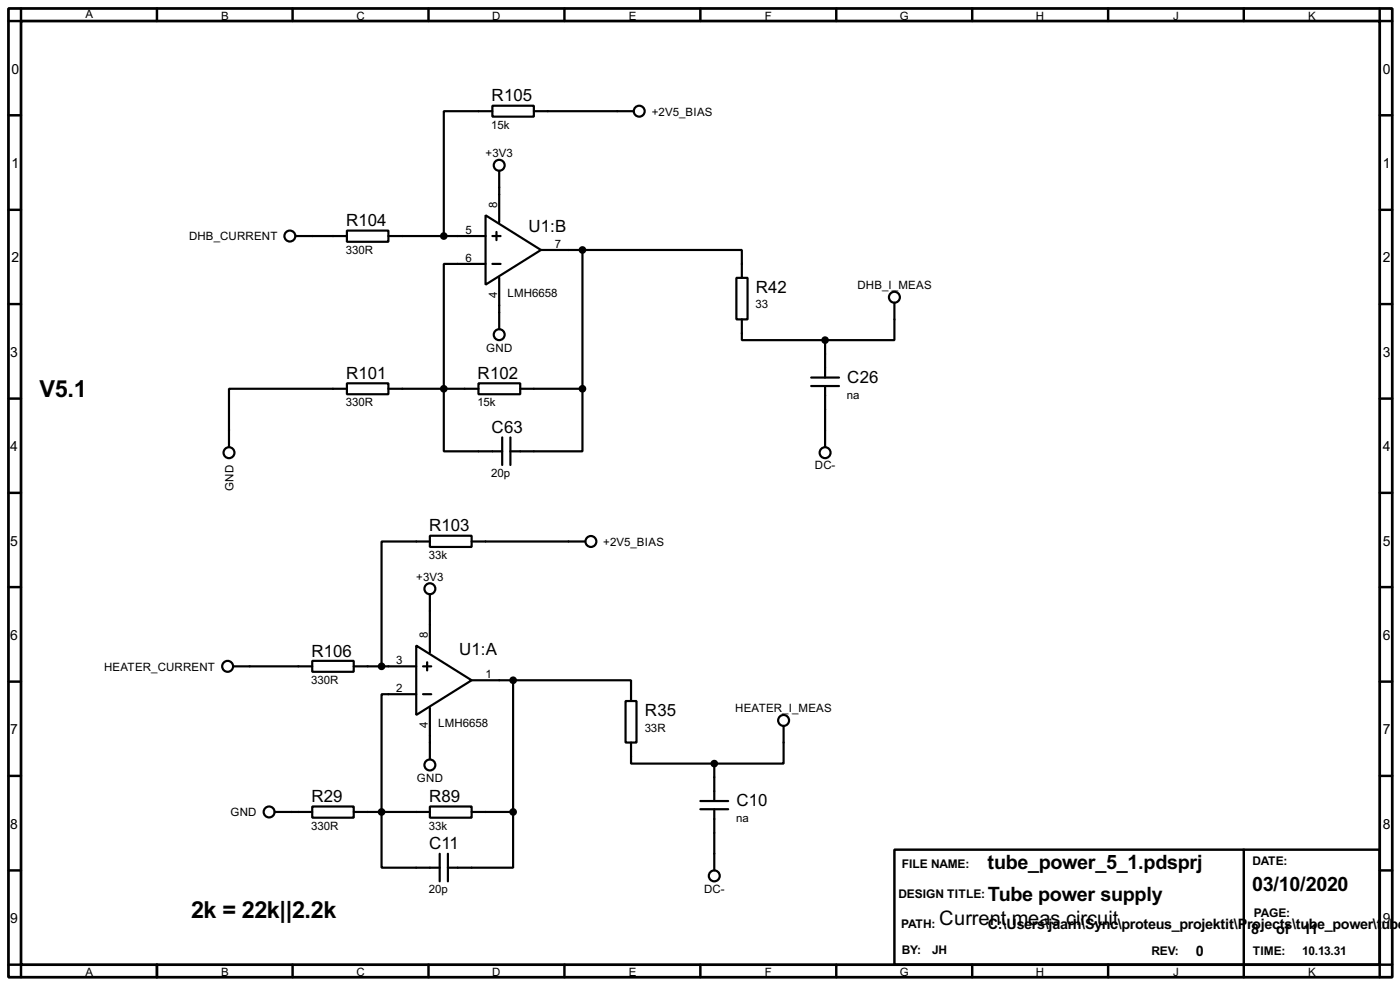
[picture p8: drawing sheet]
<svg xmlns="http://www.w3.org/2000/svg" width="256mm" height="180mm" viewBox="0 0 256 180" stroke-linecap="round" stroke-linejoin="round" font-family="sans-serif">
<path d="M1.6 1.6h253.5v177.3h-253.5zM3.9 3.9h248.9v172.7h-248.9z" fill="none" stroke="#000" stroke-width=".5"/>
<g fill="none" stroke="#000" stroke-width=".45">
<path d="M3.9 1.6v2.3h-2.3M28.8 1.6v2.3M53.6 1.6v2.3M78.5 1.6v2.3M103.4 1.6v2.3M128.3 1.6v2.3M153.2 1.6v2.3M178.1 1.6v2.3M203 1.6v2.3M227.9 1.6v2.3M252.8 1.6v2.3h2.3M1.6 21.1h2.3"/>
<path d="M1.6 38.4h2.3M252.8 21.1h2.3M252.8 38.4h2.3M1.6 55.7h2.3M252.8 55.7h2.3M1.6 73h2.3M252.8 73h2.3M1.6 90.2h2.3M252.8 90.2h2.3M1.6 107.5h2.3M252.8 107.5h2.3M1.6 124.8h2.3"/>
<path d="M252.8 124.8h2.3M1.6 142h2.3M1.6 159.3h2.3M163.9 155.5h88.9v21.1h-88.9zM227.9 155.5v23.4M252.8 142h2.3M252.8 159.3h2.3M1.6 176.6h2.3v2.3M28.8 176.6v2.3M53.6 176.6v2.3M78.5 176.6v2.3M103.4 176.6v2.3"/>
<path d="M128.3 176.6v2.3M153.2 176.6v2.3M178.1 176.6v2.3M203 176.6v2.3M255.1 176.6h-2.3v2.3"/>
</g>
<g fill="none" stroke="#000" stroke-width=".4">
<path d="M90.2 19.4h7.6v2h-7.6zM89 39.4l10.1 6.4-10.1 6.3zM90.2 20.4h-8.9v22.8M91.5 31.3v9.4M97.8 20.4h18.3M54.2 43.2h9.4M63.6 42.2h7.6v2.1h-7.6zM71.2 43.2h17.8M89 48.3h-7.7v34.3h10.7M90.2 43.2h1.5M90.2 48.3h1.5M91 42.5v1.5"/>
<path d="M91.5 50.9v9.4M99.1 45.8h7.6M106.7 45.8h29.2v5.1M106.7 45.8v25.4M134.9 50.9h2.1v7.6h-2.1zM135.9 58.5v3.8h15.3M163.9 55.4v6.9h-12.7M63.6 70.2h7.6v2h-7.6zM63.6 71.2h-21.6v10.6M71.2 71.2h16.5M87.7 70.2h7.6v2h-7.6zM95.3 71.2h11.4"/>
<path d="M106.7 71.2v11.4h-13.2M148.6 69.1h5.1M148.6 70.7h5.1M151.2 62.3v6.8M151.2 70.7v11.1M78.8 98.1h7.6v2h-7.6zM78.8 99.1h-8.9v22.9M86.4 99.1h20.8M92 80.1v5M93.5 80.1v5M76.3 118.2l10.1 6.3-10.1 6.4zM78.8 108.8v10.6"/>
<path d="M42.7 122h14.5M57.2 121h7.6v2h-7.6zM64.8 122h11.5M76.3 127.1h-6.4v31.7h10.7M77.5 122h1.5M77.5 127.1h1.5M78.3 121.2v1.5M78.8 129.6v9.4M86.4 124.5h7.6M94 124.5h21.6v3.8M94 124.5v24.1M114.6 128.3h2v7.6h-2z"/>
<path d="M115.6 135.9v3.9h15.3M130.9 139.8v6.8M143.6 132.9v6.9h-12.7M50.3 148.6h6.9M57.2 147.6h7.6v2.1h-7.6zM64.8 148.6h14M78.8 147.6h7.6v2.1h-7.6zM80.6 156.3v5M82.1 156.3v5M86.4 148.6h7.6M94 148.6v10.2h-11.9M128.3 146.6h5.1"/>
<path d="M128.3 148.1h5.1M130.9 148.1v11.2"/>
<circle cx="91.4" cy="30.3" r="1"/>
<circle cx="117.1" cy="20.4" r="1"/>
<circle cx="53.1" cy="43.2" r="1"/>
<circle cx="163.8" cy="54.4" r="1"/>
<circle cx="91.4" cy="61.3" r="1"/>
<circle cx="41.9" cy="82.9" r="1"/>
<circle cx="108.2" cy="99.1" r="1"/>
<circle cx="151.1" cy="82.9" r="1"/>
<circle cx="78.7" cy="107.8" r="1"/>
<circle cx="41.7" cy="122" r="1"/>
<circle cx="143.5" cy="131.9" r="1"/>
<circle cx="49.3" cy="148.6" r="1"/>
<circle cx="78.7" cy="140" r="1"/>
<circle cx="130.8" cy="160.3" r="1"/>
</g>
<g fill="#000" stroke="#000" stroke-width=".4">
<circle cx="81.3" cy="43.2" r=".5"/>
<circle cx="106.7" cy="45.8" r=".5"/>
<circle cx="81.3" cy="71.2" r=".5"/>
<circle cx="106.7" cy="71.2" r=".5"/>
<circle cx="151.1" cy="62.3" r=".5"/>
<circle cx="69.9" cy="122" r=".5"/>
<circle cx="94" cy="124.5" r=".5"/>
<circle cx="130.8" cy="139.8" r=".5"/>
<circle cx="69.9" cy="148.6" r=".5"/>
<circle cx="94" cy="148.6" r=".5"/>
</g>
<g font-size="4.8">
<text x="7.2" y="72.7">V5.1</text>
<text x="35" y="168">2k = 22k||2.2k</text>
</g>
<g font-size="4.1">
<text x="180.9" y="159.1">tube_power_5_1.pdsprj</text>
<text x="181" y="164.9">Tube power supply</text>
<text x="229.4" y="163.1">03/10/2020</text>
<text x="172.1" y="169.2">Current meas circuit</text>
</g>
<g font-size="3.5">
<text x="90.1" y="18.5">R105</text>
<text x="63.4" y="41.4">R104</text>
<text x="96.8" y="42.4">U1:B</text>
<text x="138.5" y="53.6">R42</text>
<text x="63.4" y="69.4">R101</text>
<text x="87.5" y="69.4">R102</text>
<text x="155.2" y="70.1">C26</text>
<text x="90.1" y="79.3">C63</text>
<text x="78.6" y="97.3">R103</text>
<text x="84.1" y="119.9">U1:A</text>
<text x="57.1" y="120.2">R106</text>
<text x="118.2" y="131">R35</text>
<text x="57.1" y="146.8">R29</text>
<text x="78.6" y="146.8">R89</text>
<text x="134.9" y="147.5">C10</text>
<text x="78.6" y="155.5">C11</text>
</g>
<g font-size="3">
<text x="180.9" y="170">C:\Users\jaarh\Sync\proteus_projektit\P</text>
<text x="228.5" y="170">rojects\tube_power\t</text>
<text x="229.2" y="171">8</text>
<text x="233.8" y="171">of</text>
<text x="238.8" y="171">11</text>
<text x="253.1" y="170">ube</text>
<text x="219.1" y="175">0</text>
</g>
<g font-size="2.9">
<text x="2.1" y="13.5">0</text>
<text x="253.4" y="13.5">0</text>
<text x="2.1" y="30.7">1</text>
<text x="253.4" y="30.7">1</text>
<text x="2.1" y="48">2</text>
<text x="253.4" y="48">2</text>
<text x="1.9" y="65.3">3</text>
<text x="253.4" y="65.3">3</text>
<text x="1.9" y="82.5">4</text>
<text x="253.4" y="82.5">4</text>
<text x="1.9" y="99.9">5</text>
<text x="253.4" y="99.9">5</text>
<text x="1.9" y="117.1">6</text>
<text x="253.4" y="117.1">6</text>
<text x="1.9" y="134.4">7</text>
<text x="253.4" y="134.4">7</text>
<text x="1.9" y="151.7">8</text>
<text x="253.4" y="151.7">8</text>
<text x="1.9" y="168.9">9</text>
<text x="253.4" y="168.9">9</text>
</g>
<g font-size="2.5">
<text x="165.2" y="158.9">FILE NAME:</text>
<text x="229.4" y="158.4">DATE:</text>
<text x="164.6" y="164.4">DESIGN TITLE:</text>
<text x="229.7" y="167.8">PAGE:</text>
<text x="165.1" y="169.8">PATH:</text>
<text x="165.2" y="174.6">BY:</text>
<text x="170.7" y="174.6">JH</text>
<text x="210.9" y="174.8">REV:</text>
<text x="229.5" y="174.8">TIME:</text>
<text x="238.6" y="174.8">10.13.31</text>
</g>
<g font-size="2.4">
<text x="15.6" y="3.4">A</text>
<text x="40.5" y="3.6">B</text>
<text x="65.3" y="3.6">C</text>
<text x="90.2" y="3.6">D</text>
<text x="115.2" y="3.6">E</text>
<text x="140.1" y="3.6">F</text>
<text x="164.8" y="3.6">G</text>
<text x="189.8" y="3.6">H</text>
<text x="214.9" y="3.6">J</text>
<text x="239.6" y="3.6">K</text>
<text x="90" y="23.6">15k</text>
<text x="119.4" y="21.2">+2V5_BIAS</text>
<text x="89" y="28.8">+3V3</text>
<text x="91" y="38.1" transform="rotate(-90 91 38.1)">8</text>
<text x="34.6" y="44">DHB_CURRENT</text>
<text x="63.4" y="46.5">330R</text>
<text x="85.3" y="42.8">5</text>
<text x="85.3" y="47.9">6</text>
<text x="101.7" y="45.4">7</text>
<text x="157.1" y="52.9">DHB_I_MEAS</text>
<text x="91" y="54.5" transform="rotate(-90 91 54.5)">4</text>
<text x="93" y="54.3">LMH6658</text>
<text x="138.4" y="56.4">33</text>
<text x="89.1" y="64.4">GND</text>
<text x="63.4" y="74.4">330R</text>
<text x="87.5" y="74.4">15k</text>
<text x="155.2" y="73">na</text>
<text x="42.8" y="89.9" transform="rotate(-90 42.8 89.9)">GND</text>
<text x="90" y="87.3">20p</text>
<text x="149.3" y="85.9">DC-</text>
<text x="110.5" y="99.9">+2V5_BIAS</text>
<text x="76.3" y="106.3">+3V3</text>
<text x="78.6" y="102.3">33k</text>
<text x="78.4" y="116.9" transform="rotate(-90 78.4 116.9)">8</text>
<text x="19.1" y="122.8">HEATER_CURRENT</text>
<text x="57" y="125.2">330R</text>
<text x="72.6" y="121.6">3</text>
<text x="89" y="124.1">1</text>
<text x="72.6" y="126.7">2</text>
<text x="134.7" y="130.4">HEATER_I_MEAS</text>
<text x="78.4" y="133.3" transform="rotate(-90 78.4 133.3)">4</text>
<text x="80.3" y="133.1">LMH6658</text>
<text x="118.1" y="133.9">33R</text>
<text x="76.4" y="143.1">GND</text>
<text x="42.2" y="149.4">GND</text>
<text x="57" y="151.9">330R</text>
<text x="78.6" y="151.9">33k</text>
<text x="134.9" y="150.4">na</text>
<text x="78.6" y="163.5">20p</text>
<text x="129" y="163.4">DC-</text>
<text x="15.6" y="178.7">A</text>
<text x="40.5" y="178.7">B</text>
<text x="65.3" y="178.7">C</text>
<text x="90.2" y="178.7">D</text>
<text x="115.2" y="178.7">E</text>
<text x="140.1" y="178.7">F</text>
<text x="164.8" y="178.7">G</text>
<text x="189.8" y="178.7">H</text>
<text x="214.9" y="178.7">J</text>
<text x="239.6" y="178.7">K</text>
</g>
</svg>
